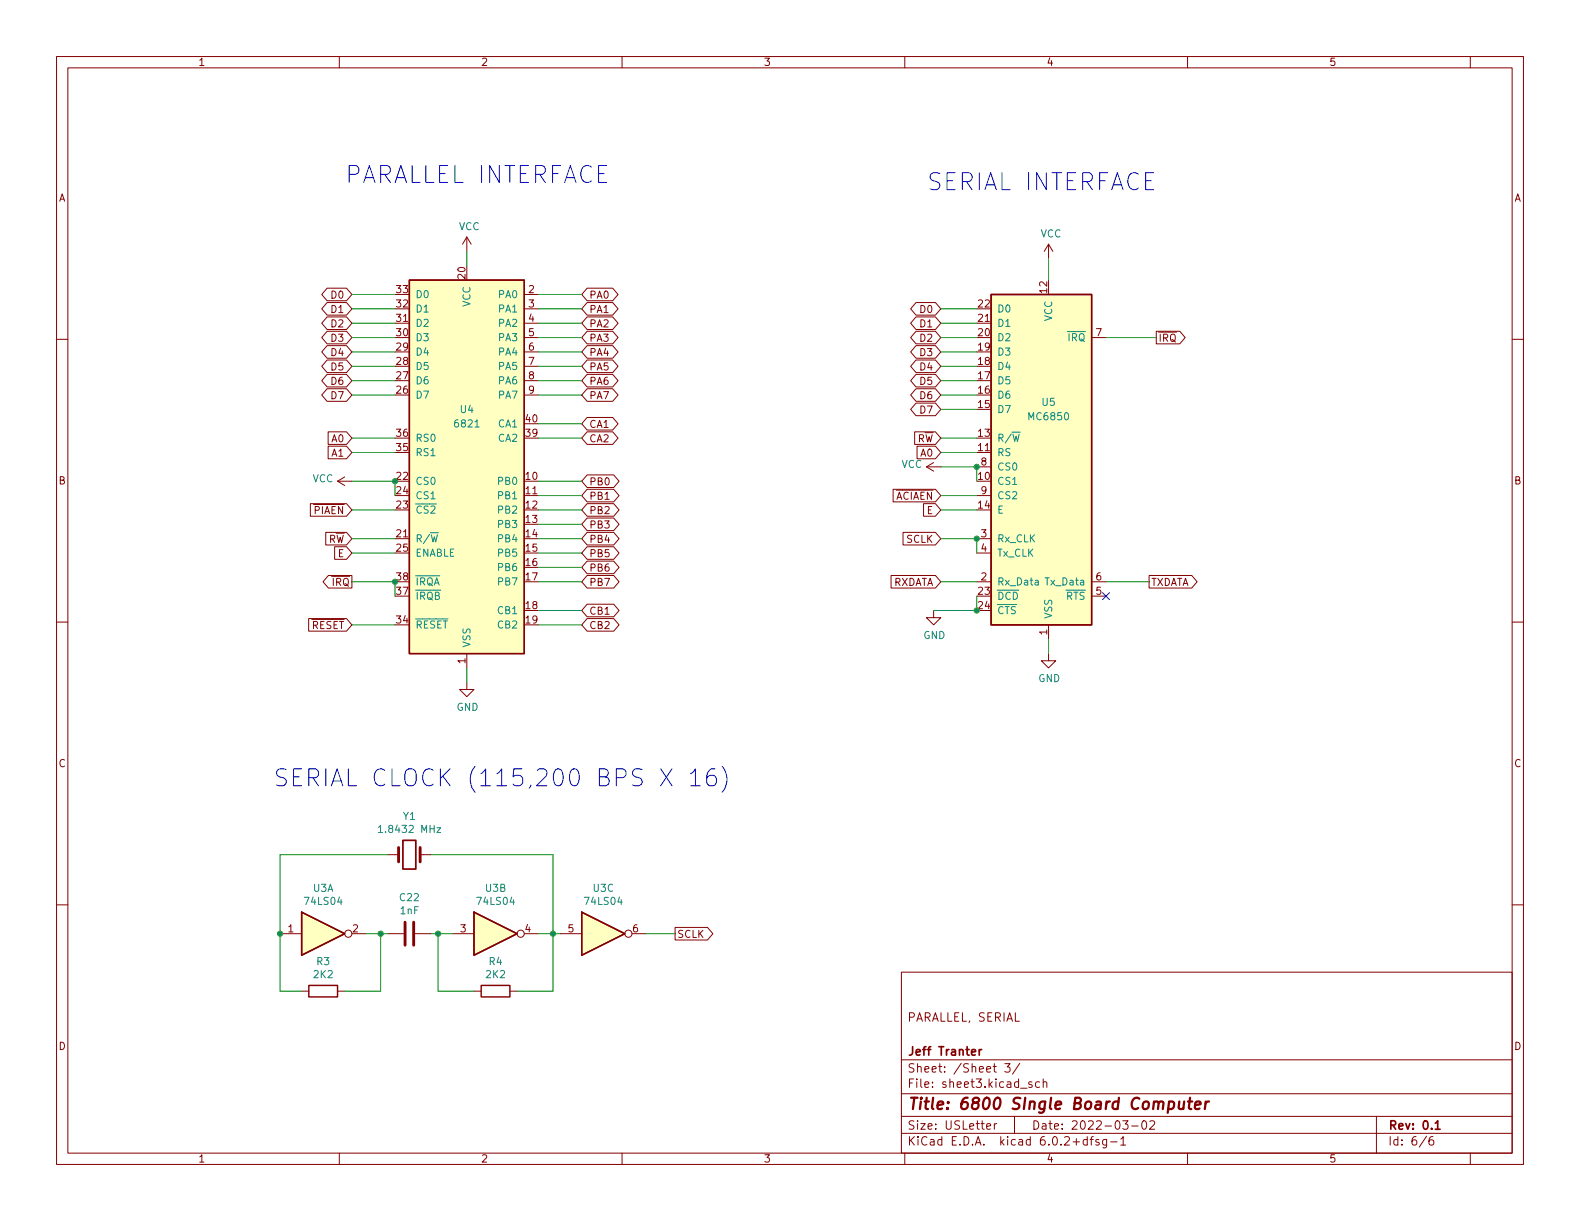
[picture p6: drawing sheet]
EESchema Schematic File Version 4
EELAYER 30 0
EELAYER END
$Descr USLetter 11000 8500
encoding utf-8
Sheet 3 6
Title "6800 SIngle Board Computer"
Date "2022-03-02"
Rev "0.1"
Comp "Jeff Tranter"
Comment1 ""
Comment2 "PARALLEL, SERIAL"
Comment3 ""
Comment4 ""
$EndDescr
$Comp
L Interface_UART:MC6850 U5
U 1 1
P 7300 3250
F 0 "U5" H 7300 3700 50  0000 C CNN
F 1 "MC6850" H 7300 3600 50  0000 C CNN
F 2 "Package_DIP:DIP-24_W15.24mm" H 7350 2100 50  0001 L CNN
F 3 "http://pdf.datasheetcatalog.com/datasheet/motorola/MC6850.pdf" H 7300 3250 50  0001 C CNN
	1    7300 3250
	1    0    0    -1  
$EndComp
$Comp
L Interface:6821 U4
U 1 1
P 3250 3250
F 0 "U4" H 3250 3650 50  0000 C CNN
F 1 "6821" H 3250 3550 50  0000 C CNN
F 2 "Package_DIP:DIP-40_W15.24mm" H 3300 1900 50  0001 L CNN
F 3 "http://pdf.datasheetcatalog.com/datasheet/motorola/6821.pdf" H 3250 3250 50  0001 C CNN
	1    3250 3250
	1    0    0    -1  
$EndComp
Text GLabel 2450 2050 0    50   BiDi ~ 0
D0
Text GLabel 2450 3050 0    50   Input ~ 0
A0
Text GLabel 2450 2150 0    50   BiDi ~ 0
D1
Text GLabel 2450 2250 0    50   BiDi ~ 0
D2
Text GLabel 2450 2350 0    50   BiDi ~ 0
D3
Text GLabel 2450 2450 0    50   BiDi ~ 0
D4
Text GLabel 2450 2550 0    50   BiDi ~ 0
D5
Text GLabel 2450 2650 0    50   BiDi ~ 0
D6
Text GLabel 2450 2750 0    50   BiDi ~ 0
D7
Text GLabel 2450 3150 0    50   Input ~ 0
A1
Text GLabel 2450 3550 0    50   Input ~ 0
~PIAEN
Text GLabel 2450 3750 0    50   Input ~ 0
R~W
Text GLabel 2450 4350 0    50   Input ~ 0
~RESET
Wire Wire Line
	2450 2050 2750 2050
Wire Wire Line
	2450 2150 2750 2150
Wire Wire Line
	2450 2250 2750 2250
Wire Wire Line
	2450 2350 2750 2350
Wire Wire Line
	2450 2450 2750 2450
Wire Wire Line
	2450 2550 2750 2550
Wire Wire Line
	2450 2650 2750 2650
Wire Wire Line
	2450 2750 2750 2750
Wire Wire Line
	2450 3050 2750 3050
Wire Wire Line
	2450 3150 2750 3150
Wire Wire Line
	2450 3750 2750 3750
Wire Wire Line
	2450 4350 2750 4350
Text GLabel 4050 4350 2    50   BiDi ~ 0
CB2
Text GLabel 4050 4250 2    50   BiDi ~ 0
CB1
Text GLabel 4050 4050 2    50   BiDi ~ 0
PB7
Text GLabel 4050 3950 2    50   BiDi ~ 0
PB6
Text GLabel 4050 3850 2    50   BiDi ~ 0
PB5
Text GLabel 4050 3750 2    50   BiDi ~ 0
PB4
Text GLabel 4050 3650 2    50   BiDi ~ 0
PB3
Text GLabel 4050 3050 2    50   BiDi ~ 0
CA2
Text GLabel 4050 2950 2    50   BiDi ~ 0
CA1
Text GLabel 4050 3550 2    50   BiDi ~ 0
PB2
Text GLabel 4050 3450 2    50   BiDi ~ 0
PB1
Text GLabel 4050 2750 2    50   BiDi ~ 0
PA7
Text GLabel 4050 2650 2    50   BiDi ~ 0
PA6
Text GLabel 4050 2550 2    50   BiDi ~ 0
PA5
Text GLabel 4050 2450 2    50   BiDi ~ 0
PA4
Text GLabel 4050 2350 2    50   BiDi ~ 0
PA3
Text GLabel 4050 2250 2    50   BiDi ~ 0
PA2
Text GLabel 4050 2150 2    50   BiDi ~ 0
PA1
Text GLabel 4050 3350 2    50   BiDi ~ 0
PB0
Wire Wire Line
	3750 2150 4050 2150
Wire Wire Line
	3750 2050 4050 2050
Wire Wire Line
	3750 2250 4050 2250
Wire Wire Line
	3750 2350 4050 2350
Wire Wire Line
	3750 2450 4050 2450
Wire Wire Line
	3750 2550 4050 2550
Wire Wire Line
	3750 2650 4050 2650
Wire Wire Line
	3750 2750 4050 2750
Wire Wire Line
	3750 2950 4050 2950
Wire Wire Line
	3750 3050 4050 3050
Wire Wire Line
	3750 3350 4050 3350
Wire Wire Line
	3750 3450 4050 3450
Wire Wire Line
	3750 3550 4050 3550
Wire Wire Line
	3750 3750 4050 3750
Wire Wire Line
	3750 3850 4050 3850
Wire Wire Line
	3750 3950 4050 3950
Wire Wire Line
	3750 4050 4050 4050
Wire Wire Line
	3750 4250 4050 4250
Wire Wire Line
	3750 4350 4050 4350
$Comp
L power:VCC #PWR015
U 1 1
P 3250 1750
F 0 "#PWR015" H 3250 1600 50  0001 C CNN
F 1 "VCC" H 3267 1923 50  0000 C CNN
F 2 "" H 3250 1750 50  0001 C CNN
F 3 "" H 3250 1750 50  0001 C CNN
	1    3250 1750
	1    0    0    -1  
$EndComp
Wire Wire Line
	3250 1850 3250 1750
$Comp
L power:GND #PWR021
U 1 1
P 3250 4750
F 0 "#PWR021" H 3250 4500 50  0001 C CNN
F 1 "GND" H 3255 4577 50  0000 C CNN
F 2 "" H 3250 4750 50  0001 C CNN
F 3 "" H 3250 4750 50  0001 C CNN
	1    3250 4750
	1    0    0    -1  
$EndComp
Wire Wire Line
	3250 4750 3250 4650
Text GLabel 2450 4050 0    50   Output ~ 0
~IRQ
Wire Wire Line
	2450 4050 2750 4050
Wire Wire Line
	2750 4150 2750 4050
Connection ~ 2750 4050
$Comp
L power:GND #PWR020
U 1 1
P 7300 4550
F 0 "#PWR020" H 7300 4300 50  0001 C CNN
F 1 "GND" H 7305 4377 50  0000 C CNN
F 2 "" H 7300 4550 50  0001 C CNN
F 3 "" H 7300 4550 50  0001 C CNN
	1    7300 4550
	1    0    0    -1  
$EndComp
$Comp
L power:VCC #PWR016
U 1 1
P 7300 1800
F 0 "#PWR016" H 7300 1650 50  0001 C CNN
F 1 "VCC" H 7317 1973 50  0000 C CNN
F 2 "" H 7300 1800 50  0001 C CNN
F 3 "" H 7300 1800 50  0001 C CNN
	1    7300 1800
	1    0    0    -1  
$EndComp
Wire Wire Line
	7300 1800 7300 1950
Text GLabel 6550 2150 0    50   BiDi ~ 0
D0
Text GLabel 6550 3050 0    50   Input ~ 0
R~W
Text GLabel 8050 2350 2    50   Output ~ 0
~IRQ
Text GLabel 6550 2250 0    50   BiDi ~ 0
D1
Text GLabel 6550 2350 0    50   BiDi ~ 0
D2
Text GLabel 6550 2450 0    50   BiDi ~ 0
D3
Text GLabel 6550 2550 0    50   BiDi ~ 0
D4
Text GLabel 6550 2650 0    50   BiDi ~ 0
D5
Text GLabel 6550 2750 0    50   BiDi ~ 0
D6
Text GLabel 6550 2850 0    50   BiDi ~ 0
D7
Text GLabel 6550 3150 0    50   Input ~ 0
A0
Text GLabel 6550 3450 0    50   Input ~ 0
~ACIAEN
NoConn ~ 7700 4150
Wire Wire Line
	7700 2350 8050 2350
Wire Wire Line
	6550 2150 6800 2150
Wire Wire Line
	6550 2250 6800 2250
Wire Wire Line
	6550 2350 6800 2350
Wire Wire Line
	6550 2450 6800 2450
Wire Wire Line
	6550 2550 6800 2550
Wire Wire Line
	6550 2650 6800 2650
Wire Wire Line
	6550 2750 6800 2750
Wire Wire Line
	6550 2850 6800 2850
Wire Wire Line
	6550 3050 6800 3050
Wire Wire Line
	6550 3150 6800 3150
Wire Wire Line
	6550 3450 6800 3450
Text GLabel 8000 4050 2    50   Output ~ 0
TXDATA
Wire Wire Line
	8000 4050 7700 4050
Text GLabel 6550 4050 0    50   Input ~ 0
RXDATA
Wire Wire Line
	6550 4050 6800 4050
$Comp
L Device:Crystal Y1
U 1 1
P 2850 5950
F 0 "Y1" H 2850 6218 50  0000 C CNN
F 1 "1.8432 MHz" H 2850 6127 50  0000 C CNN
F 2 "Crystal:Crystal_HC18-U_Vertical" H 2850 5950 50  0001 C CNN
F 3 "~" H 2850 5950 50  0001 C CNN
	1    2850 5950
	1    0    0    -1  
$EndComp
$Comp
L 74xx:74LS04 U3
U 1 1
P 2250 6500
F 0 "U3" H 2250 6817 50  0000 C CNN
F 1 "74LS04" H 2250 6726 50  0000 C CNN
F 2 "Package_DIP:DIP-14_W7.62mm_Socket" H 2250 6500 50  0001 C CNN
F 3 "http://www.ti.com/lit/gpn/sn74LS04" H 2250 6500 50  0001 C CNN
	1    2250 6500
	1    0    0    -1  
$EndComp
$Comp
L 74xx:74LS04 U3
U 2 1
P 3450 6500
F 0 "U3" H 3450 6817 50  0000 C CNN
F 1 "74LS04" H 3450 6726 50  0000 C CNN
F 2 "Package_DIP:DIP-14_W7.62mm_Socket" H 3450 6500 50  0001 C CNN
F 3 "http://www.ti.com/lit/gpn/sn74LS04" H 3450 6500 50  0001 C CNN
	2    3450 6500
	1    0    0    -1  
$EndComp
$Comp
L Device:C C22
U 1 1
P 2850 6500
F 0 "C22" V 2598 6500 50  0000 C CNN
F 1 "1nF" V 2689 6500 50  0000 C CNN
F 2 "Capacitor_THT:C_Disc_D5.0mm_W2.5mm_P5.00mm" H 2888 6350 50  0001 C CNN
F 3 "~" H 2850 6500 50  0001 C CNN
	1    2850 6500
	0    1    1    0   
$EndComp
$Comp
L Device:R R3
U 1 1
P 2250 6900
F 0 "R3" V 2043 6900 50  0000 C CNN
F 1 "2K2" V 2134 6900 50  0000 C CNN
F 2 "Resistor_THT:R_Axial_DIN0204_L3.6mm_D1.6mm_P7.62mm_Horizontal" V 2180 6900 50  0001 C CNN
F 3 "~" H 2250 6900 50  0001 C CNN
	1    2250 6900
	0    1    1    0   
$EndComp
$Comp
L Device:R R4
U 1 1
P 3450 6900
F 0 "R4" V 3243 6900 50  0000 C CNN
F 1 "2K2" V 3334 6900 50  0000 C CNN
F 2 "Resistor_THT:R_Axial_DIN0204_L3.6mm_D1.6mm_P7.62mm_Horizontal" V 3380 6900 50  0001 C CNN
F 3 "~" H 3450 6900 50  0001 C CNN
	1    3450 6900
	0    1    1    0   
$EndComp
$Comp
L 74xx:74LS04 U3
U 3 1
P 4200 6500
F 0 "U3" H 4200 6817 50  0000 C CNN
F 1 "74LS04" H 4200 6726 50  0000 C CNN
F 2 "Package_DIP:DIP-14_W7.62mm_Socket" H 4200 6500 50  0001 C CNN
F 3 "http://www.ti.com/lit/gpn/sn74LS04" H 4200 6500 50  0001 C CNN
	3    4200 6500
	1    0    0    -1  
$EndComp
Wire Wire Line
	2550 6500 2650 6500
Wire Wire Line
	3000 6500 3050 6500
Wire Wire Line
	3750 6500 3850 6500
Wire Wire Line
	1950 6500 1950 5950
Wire Wire Line
	1950 5950 2700 5950
Wire Wire Line
	3000 5950 3850 5950
Wire Wire Line
	3850 5950 3850 6500
Connection ~ 3850 6500
Wire Wire Line
	3850 6500 3900 6500
Wire Wire Line
	1950 6500 1950 6900
Wire Wire Line
	1950 6900 2100 6900
Connection ~ 1950 6500
Wire Wire Line
	3600 6900 3850 6900
Wire Wire Line
	3850 6900 3850 6500
Wire Wire Line
	2400 6900 2650 6900
Wire Wire Line
	2650 6900 2650 6500
Connection ~ 2650 6500
Wire Wire Line
	2650 6500 2700 6500
Wire Wire Line
	3300 6900 3050 6900
Wire Wire Line
	3050 6900 3050 6500
Connection ~ 3050 6500
Wire Wire Line
	3050 6500 3150 6500
Text GLabel 4700 6500 2    50   Output ~ 0
SCLK
Wire Wire Line
	4500 6500 4700 6500
Text GLabel 6550 3750 0    50   Input ~ 0
SCLK
Wire Wire Line
	6550 3750 6800 3750
Wire Wire Line
	6800 3850 6800 3750
Connection ~ 6800 3750
Text GLabel 6550 3550 0    50   Input ~ 0
E
Wire Wire Line
	6550 3550 6800 3550
Wire Wire Line
	2450 3550 2750 3550
$Comp
L power:VCC #PWR018
U 1 1
P 2450 3350
F 0 "#PWR018" H 2450 3200 50  0001 C CNN
F 1 "VCC" V 2468 3477 50  0000 L CNN
F 2 "" H 2450 3350 50  0001 C CNN
F 3 "" H 2450 3350 50  0001 C CNN
	1    2450 3350
	0    -1   -1   0   
$EndComp
Wire Wire Line
	2450 3350 2750 3350
Wire Wire Line
	2750 3350 2750 3450
Connection ~ 2750 3350
Text GLabel 2450 3850 0    50   Input ~ 0
E
Wire Wire Line
	2450 3850 2750 3850
Text GLabel 4050 2050 2    50   BiDi ~ 0
PA0
Wire Wire Line
	3750 3650 4050 3650
$Comp
L power:VCC #PWR017
U 1 1
P 6550 3250
F 0 "#PWR017" H 6550 3100 50  0001 C CNN
F 1 "VCC" V 6568 3377 50  0000 L CNN
F 2 "" H 6550 3250 50  0001 C CNN
F 3 "" H 6550 3250 50  0001 C CNN
	1    6550 3250
	0    -1   -1   0   
$EndComp
Wire Wire Line
	6550 3250 6800 3250
Wire Wire Line
	6800 3350 6800 3250
Connection ~ 6800 3250
Wire Wire Line
	7300 4450 7300 4550
Text Notes 2400 1300 0    118  ~ 0
PARALLEL INTERFACE
Text Notes 6450 1350 0    118  ~ 0
SERIAL INTERFACE
Text Notes 1900 5500 0    118  ~ 0
SERIAL CLOCK (115,200 BPS X 16)
$Comp
L power:GND #PWR019
U 1 1
P 6500 4250
F 0 "#PWR019" H 6500 4000 50  0001 C CNN
F 1 "GND" H 6505 4077 50  0000 C CNN
F 2 "" H 6500 4250 50  0001 C CNN
F 3 "" H 6500 4250 50  0001 C CNN
	1    6500 4250
	1    0    0    -1  
$EndComp
Wire Wire Line
	6500 4250 6800 4250
Wire Wire Line
	6800 4250 6800 4150
Connection ~ 6800 4250
$EndSCHEMATC
